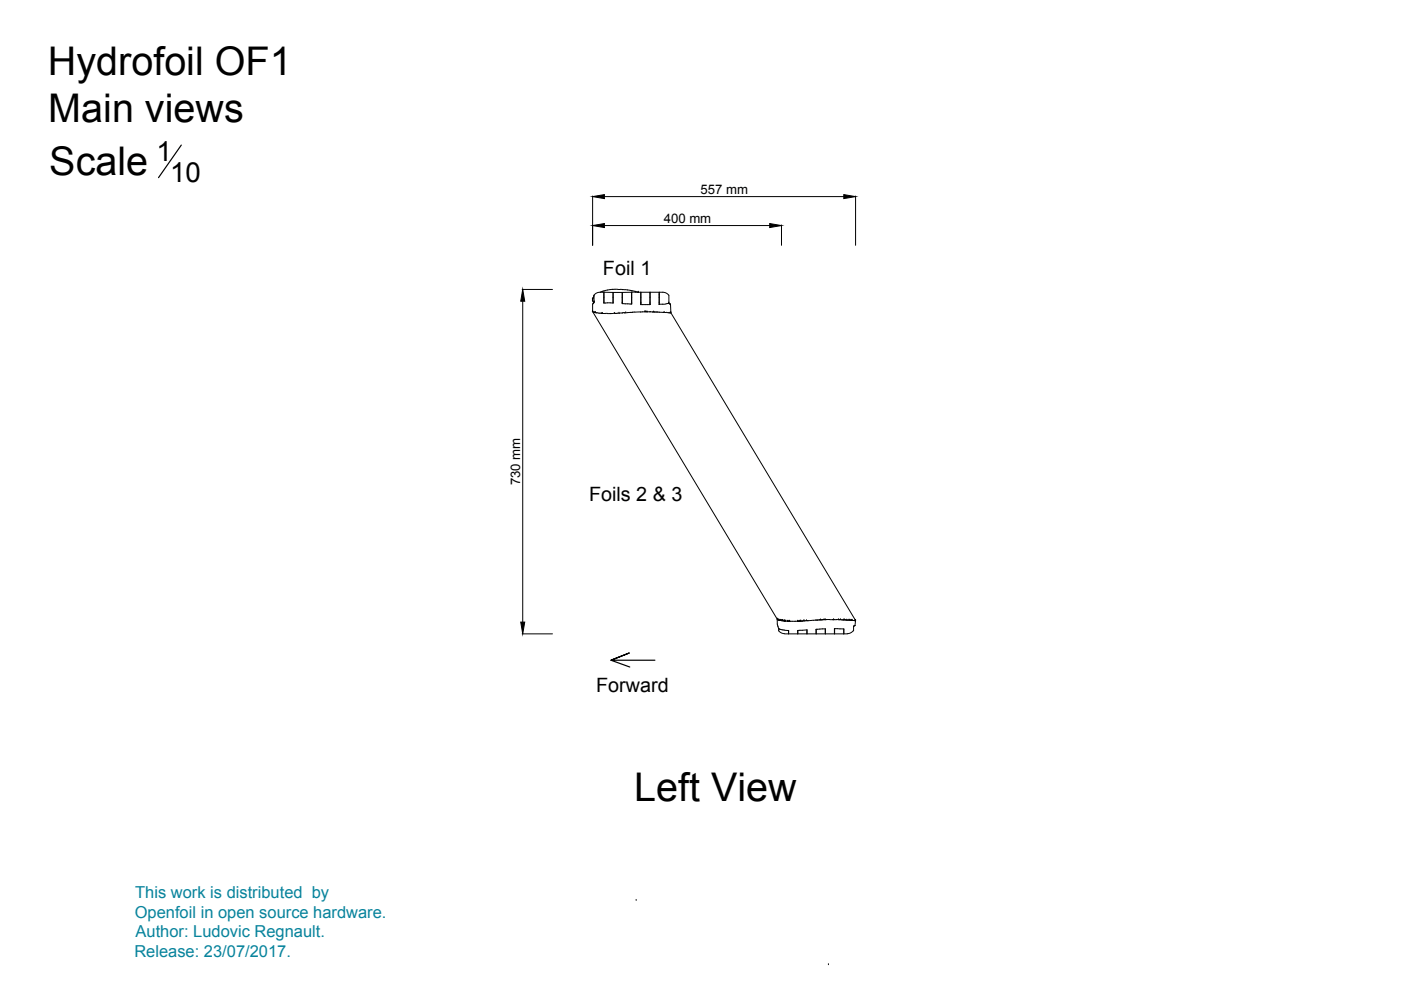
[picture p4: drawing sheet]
<svg xmlns="http://www.w3.org/2000/svg" width="297mm" height="210mm" viewBox="0 0 297 210" stroke-linecap="round" stroke-linejoin="round" font-family="sans-serif">
<!-- layer: OF1 -->
<g fill="none" stroke="#000" stroke-width=".21">
<path d="M125.6 66h.1M125.6 63.3v.4M125.6 66l.1 .1M125.6 66.1l39.2 65.2M125.7 66.1h.1M125.7 63.2l-.1 .1M125.7 66.1l.2 .1M125.7 63.9l.1 .2M125.7 63.3v.6M125.7 64.5l-.1 1.5M125.7 64.3v.1M125.8 63.2l-.1 .1"/>
<path d="M125.8 64.3h.1M125.8 64.1l.1 .1M125.8 64.3v.1M125.9 62.9l-.1 .2M125.9 64.2h.1M125.9 64.1l-.1 .2M125.9 64.2v.1M125.9 66.2h.1M125.9 62.6v.3M125.9 63.8v.4M125.9 63.9v.3M125.9 62.6v1.6"/>
<path d="M126 66.2h.1M126 66.2l.3 .1M126.2 66.3h.1M126.3 66.3h.3M126.6 66.3l.3 .1M126.9 66.4h.2M127.1 66.4h.4M127.5 66.4h.1M127.5 66.4h.3M127.6 66.4h.1M127.7 66.4h.1M127.7 62h-.5a1.59 1.59 0 0 0-1.3 .6"/>
<path d="M127.7 61.9h.3M127.7 66.5h.7M128 62v2.2h2v-2.2M128 64.1h.1M128 63h.1M128.1 61.7l-.8 .2M128.3 61.6l-.2 .1M128.4 66.4l.9 .1M129.3 66.5h.1M129.3 61.4l-1 .2M129.9 61.3l-.5 .1M130 62h2"/>
<path d="M130 62v2.2M130 62h-1.9v2.2M130 64.1h.1M130 63h.1M130 66.5h-.6M130.3 66.4h-.3M130.3 66.4h.1M130.9 61.3l-1 .1M131 61.4h.5M131.2 66.4h.1M131.5 61.3l1 .1M131.9 62v2.4"/>
<path d="M131.9 64.1h.1M131.9 63h.1M132 62v2.4M132 62h1.9v2.5M132 61.4h.1M132 66.4h-1.7M132.3 66.3h-.3M132.5 61.4l.6 .1M132.7 66.3h.1M133.1 61.5l1 .2M133.9 64.3h.1M133.9 64.1h.1"/>
<path d="M133.9 63h.1M133.9 62v2.5l-2-.1M134.1 61.9h-.3M134.1 66.2l-1.8 .1M134.1 61.7l.6 .1M134.2 66.2h.1M134.6 66.2h-.5M134.6 61.8l.6 .1M134.7 61.9h-.6M135.2 61.9l.1 .1M135.3 62h.1M135.8 62v2.6h2v-2.6"/>
<path d="M135.8 64.1h.1M135.8 64.4h.1M135.8 63h.1M135.9 62h-1.2M135.9 62v2.6M135.9 62h4.6M136.3 66.1l-1.7 .1M136.6 66.1h-.4M136.7 66.1h.1M136.7 66.1h.2M136.9 66.1h.1M137 66.1h-.2"/>
<path d="M137 66.1h.1M137.1 66.1h.1M137.2 66.1h.1M137.3 66.1h.4M137.8 66.1l.7 .1M137.8 62.1h.1M137.8 64.3h.1M137.8 64.5h.1M137.8 64.1h.1M137.8 63h.1M137.9 66.1h.1M138.5 66.1h.1"/>
<path d="M138.6 66.2h.1M138.6 66.2h.9M139.4 66.2h.5M139.7 62v2.5h.8M139.7 62.5h.1M139.7 64.1h.1M139.7 63h.1M139.8 62l-.1 2.5M139.8 66.2h1M140.5 62a1.59 1.59 0 0 1 1.3 .6M140.8 66.2h.1M141 66.3h.2"/>
<path d="M141.2 64.5h-.7M141.2 66.2h.2M141.4 66.3h.3M141.6 64.3l-.4 .1M141.6 66.3h.1M141.7 64.3l-.1 .1M141.8 66.3h.3M141.8 64.2v.1M141.8 64.2l-.1 .1M141.8 64.2h.1M141.8 62.6v1.6M141.8 64.3h.1"/>
<path d="M141.9 64.4h.1M142 64.4h.1M142 64.5h.2v1.8M142.1 66.3h.1M142.2 66.3h.1M142.2 66.3l39.2 65.3M164.8 131.3l.1 1.5M164.8 131.3h.1M164.8 131.3v.1M164.9 131.4h.1M164.9 132.8l.3 .5M164.9 131.4l.1 .1"/>
<path d="M165 131.4h.1M165 131.5h.1M165.1 131.5h.1M165.1 133.7a1.59 1.59 0 0 0 1.2 .7M165.1 133.3v.5M165.2 133.4h.1M165.2 131.5h.1M165.2 131.5l.2 .1M165.3 131.5h.1M165.3 133.4l.4 .1M165.4 131.5h.1M165.4 131.6h.1"/>
<path d="M165.4 131.6h.2M165.6 131.6h.6M165.6 131.6h.1M165.7 133.5l.2 .1M165.8 131.6h.1M165.9 131.6h.1M165.9 133.5l.5 .1M166 131.6h.1M166.2 131.6h.1M166.3 131.6l.1 .1M166.3 131.6h.1M166.3 131.7h.1"/>
<path d="M166.4 131.6v.1M166.4 131.7h.1M166.4 134.4h13.3M166.4 133.6l.8 .1v.7M166.5 131.7h.1M166.5 131.6l.1 .1M166.6 131.7h.1M166.6 131.7h.4M167 131.7h.1M167.1 131.7h.2M167.2 133.7v.7M167.3 131.7h.1"/>
<path d="M167.4 131.7h.1M168.4 131.7h-1.1M168.7 131.7h.4M168.7 131.7h-.2M169.1 134.4v-.7l2-.2v.9M169.2 131.7h.1M169.4 131.7h.1M169.5 131.7h.1M169.7 131.7h.1M169.8 131.7h-.7M169.8 131.7h.1M170.2 131.6v.1"/>
<path d="M170.4 131.6h.1M170.5 131.6h.1M171 131.6h.1M171.1 133.5v.9M173 134.4v-1l1.4-.1h.6v1.1M173.1 133.4v1M173.8 131.4h.1M173.9 131.4h.1M174 131.4l-4.2 .3M174.1 131.4h-.1M174.2 131.4h.1M174.4 131.4h-.1"/>
<path d="M174.5 131.4h-.1M174.7 131.4h-.2M174.7 131.4h.1M174.9 131.4h-.1M175 131.4h.1M175 131.4h.2M175 133.3v1.1M175.9 131.3l-.8 .1M176.5 131.4h-.6M176.5 131.4h.1M176.5 131.3h.1M176.6 131.4h.1"/>
<path d="M176.6 131.3h.1M176.7 131.4h.1M176.8 131.3h.1M176.9 131.4h.4M177.3 131.4h.2M177.6 131.4h.1M177.8 131.4h1.3M177.8 131.4h.1M178.2 131.4h.1M178.9 133.3v1.1zM178.9 133.4l-2-.1v1.1M178.9 131.4h.1"/>
<path d="M179 131.4h.1M179.1 131.4l.4 .1M179.5 131.5h.1M179.5 131.5h.5M180 131.4l.1 .1M180 131.5h.1M180.2 131.5h.1M180.3 131.5h.2M180.3 131.5h.1M180.5 131.5h.2M180.6 131.5h.1M180.7 131.5h.1"/>
<path d="M180.8 131.6h.5M180.9 133.7a1.59 1.59 0 0 1-1.3 .7M181 132.9v.9M181 132.7l-.1 .2M181.1 132.6v.2M181.2 132.7h.1M181.2 131.6h.1M181.3 132.6l-.1 .1M181.3 132.6h.1M181.3 131.6h.1M181.4 131.6h.1M181.4 131.6h-.1"/>
<path d="M181.4 131.6l-.1 1M134.9 190.9h.1M175.6 204.5h.1"/>
</g>
<!-- layer: Text -->
<path d="M38.4 30.8l-4.8 6.9M138.9 140h-9.4l3.9-1.5-3.9 1.5 4 1.4" fill="none" stroke="#000" stroke-width=".25"/>
<!-- layer: Cotation -->
<path d="M125.6 41.6v10.4M128.1 41.7h50.8M128.1 47.8h35.1M165.7 47.7v4.3M181.4 41.6v10.4M110.7 61.4h6.4M110.8 63.9v68M110.7 134.4h6.4" fill="none" stroke="#000" stroke-width=".21"/>
<path d="M125.6 41.7l2.5-.4v.8zM125.6 47.8l2.5-.4v.8zM163.2 47.4l2.5 .4-2.5 .4zM178.9 41.3l2.5 .4-2.5 .4zM110.8 61.4l.5 2.5h-.9zM110.4 131.9h.9l-.5 2.5z" fill="#000" stroke="#000" stroke-width=".21"/>
<g font-size="8.4">
<text x="10.2" y="15.9">Hydrofoil OF1</text>
<text x="10.2" y="25.9">Main views</text>
<text x="10.5" y="37.2">Scale</text>
<text x="134.5" y="169.8">Left View</text>
</g>
<g font-size="5.9">
<text x="33.1" y="34.2">1</text>
<text x="36.1" y="38.5">10</text>
</g>
<g font-size="4.2">
<text x="127.8" y="58.3">Foil 1</text>
<text x="124.9" y="106.2">Foils 2 &amp; 3</text>
<text x="126.4" y="146.8">Forward</text>
</g>
<g font-size="3.5" fill="#07839c">
<text x="28.7" y="190.4">This work is distributed by</text>
<text x="28.6" y="194.6">Openfoil in open source hardware.</text>
<text x="28.5" y="203">Release: 23/07/2017.</text>
<text x="28.7" y="198.7">Author: Ludovic Regnault.</text>
</g>
<g font-size="2.8">
<text x="148.5" y="41.1">557 mm</text>
<text x="140.7" y="47.3">400 mm</text>
<text x="110.3" y="102.9" transform="rotate(-90 110.3 102.9)">730 mm</text>
</g>
</svg>
